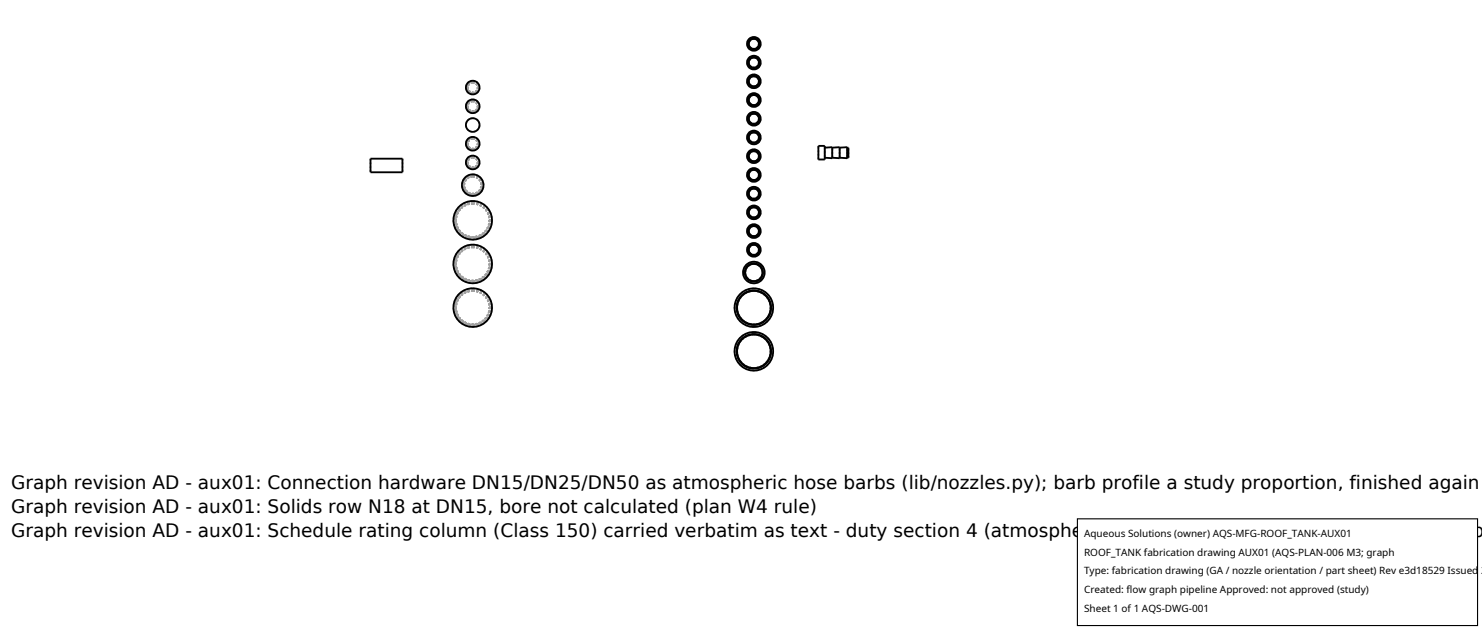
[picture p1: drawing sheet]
<svg xmlns="http://www.w3.org/2000/svg" width="212mm" height="90mm" viewBox="0 0 212 90" stroke-linecap="round" stroke-linejoin="round" font-family="sans-serif">
<g fill="none" stroke="#a0a0a0" stroke-width=".26" stroke-dasharray=".3 .3" stroke-linecap="butt">
<path d="M67.5 14.2l.4 .1 .3 .2 .2 .4 .1 .3-.3 .7-.4 .2-.3 .1-.4-.1-.3-.3-.3-.7 .3-.6 .7-.3M67.5 14.5l.5 .2 .2 .5-.2 .5-.5 .2-.5-.2-.2-.5 .2-.5 .5-.2M67.5 14.4l.6 .2 .2 .6-.2 .5-.6 .3-.6-.3-.2-.6 .3-.5 .5-.2M67.5 19.6h.4l.3 .2 .3 .7-.1 .4-.2 .3-.3 .2-.4 .1-.3-.1-.4-.2-.3-.6 .1-.4 .2-.4 .4-.2h.3M67.5 19.8l.5 .2 .2 .5-.2 .5-.5 .2-.5-.2-.2-.5 .2-.5 .5-.2M67.5 19.7l.6 .3 .2 .5-.2 .6-.6 .2-.5-.2-.3-.5 .2-.6 .6-.3M67.5 16.9l.4 .1 .3 .2 .2 .3 .1 .4-.3 .7-.4 .2h-.3l-.7-.3-.2-.3-.1-.4 .3-.6 .7-.3M67.5 11.5l.4 .1 .3 .2 .2 .4 .1 .3-.1 .4-.2 .3-.7 .3-.7-.3-.2-.3-.1-.4 .3-.7 .4-.2 .3-.1M67.5 11.8l.5 .2 .2 .5-.2 .5-.5 .2-.5-.2-.2-.5 .2-.5 .5-.2M67.5 11.7l.6 .3 .2 .5-.2 .6-.6 .2-.6-.2-.2-.6 .3-.6 .5-.2M107.7 5.3l-.7 .3-.3 .6 .1 .4 .2 .3 .3 .2 .3 .1h.4l.4-.3 .2-.6v-.4l-.2-.3-.3-.2-.4-.1M107.7 5.5l-.5 .3-.3 .5 .2 .5 .5 .2 .6-.2 .2-.5-.2-.5-.5-.3"/>
<path d="M107.7 5.5l-.6 .2-.2 .5 .2 .6 .6 .3 .5-.3 .3-.5-.3-.6-.5-.2M107.7 18.7l-.7 .2-.2 .3-.1 .4 .1 .4 .2 .3 .3 .2 .4 .1 .3-.1 .4-.2 .2-.7v-.3l-.2-.4-.4-.2h-.3M107.7 18.9l-.5 .2-.3 .5 .2 .5 .5 .3 .6-.2 .2-.5-.2-.6-.5-.2M107.7 18.8l-.6 .3-.2 .5 .2 .6 .6 .2 .5-.2 .3-.5-.3-.6-.5-.3M107.7 16l-.7 .3-.3 .6 .1 .4 .2 .3 .3 .2 .3 .1h.4l.3-.2 .3-.3v-.4v-.4l-.2-.3-.3-.2-.4-.1M107.7 16.2l-.5 .3-.3 .4 .2 .5 .5 .3 .6-.2 .2-.5-.2-.5-.5-.3M107.7 16.2l-.6 .2-.2 .5 .2 .6 .6 .2 .5-.2 .3-.5-.3-.6-.5-.2M107.7 13.3l-.7 .3-.3 .6 .1 .4 .2 .3 .3 .3 .3 .1 .4-.1 .3-.2 .3-.3v-.4v-.4l-.2-.3-.3-.2-.4-.1M107.7 13.6l-.5 .2-.3 .5 .2 .5 .6 .2 .5-.2 .2-.5-.2-.5-.5-.2M107.7 13.5l-.6 .2-.2 .6 .2 .5 .6 .3 .6-.3 .2-.5-.3-.6-.5-.2M107.7 10.6l-.7 .3-.3 .7 .1 .3 .2 .4 .3 .2 .3 .1 .7-.3 .2-.3 .1-.4v-.3l-.2-.4-.4-.2-.3-.1M107.7 10.9l-.5 .2-.3 .5 .2 .5 .6 .2 .4-.2 .3-.5-.2-.5-.5-.2"/>
<path d="M107.7 10.8l-.6 .3-.2 .5 .2 .6 .6 .2 .5-.2 .3-.6-.3-.6-.5-.2M107.7 8l-.7 .2-.3 .7 .1 .4 .2 .3 .3 .2 .4 .1 .3-.1 .4-.2 .2-.6v-.4l-.2-.3-.4-.3h-.3M107.7 8.2l-.5 .2-.3 .5 .2 .5 .5 .3 .6-.3 .2-.4-.2-.6-.5-.2M107.7 8.1l-.6 .3-.2 .5 .2 .6 .6 .2 .5-.2 .3-.5-.3-.6-.5-.3M52.9 22.7v1.9M57.5 22.7v1.9M67.5 24.9l.6 .1 .5 .3 .3 .5 .2 .6-.1 .6-.3 .5-.5 .3-.6 .2-.6-.1-.5-.3-.4-.6-.1-.5 .1-.7 .3-.5 .5-.3 .6-.1M67.5 25.2l.5 .1 .4 .3 .2 .4 .1 .4v.5l-.3 .4-.4 .3-.5 .1-.5-.1-.3-.3-.3-.4-.1-.4 .1-.5 .2-.4 .4-.3 .5-.1M67.5 25.1l.5 .1 .4 .3 .3 .5 .1 .4-.1 .5-.3 .4-.4 .3-.5 .1-.5-.1-.4-.2-.3-.5-.1-.4 .1-.5 .3-.4 .4-.3 .5-.2M67.5 28.7l1.1 .2 .8 .6 .7 .9 .2 1-.2 1.1-.6 .9-.9 .6-1 .2-1.1-.2-.9-.6-.6-.8-.2-1.1 .1-1 .6-1 1-.6 1-.2M67.5 29.1l.9 .1 .8 .6 .5 .7 .2 1-.2 .9-.5 .7-.7 .5-.9 .3-1-.2-.8-.5-.5-.8-.2-.9 .2-.9 .5-.8 .8-.6 .9-.1M67.5 29l1 .2 .7 .5 .6 .8 .2 .9-.2 1-.5 .8-.8 .5-1 .2-.9-.1-.8-.6-.5-.8-.2-.9 .1-1 .6-.8 .8-.5 .9-.2"/>
<path d="M67.5 22.2l.4 .1 .3 .2 .2 .4 .1 .3-.1 .4-.2 .3-.7 .3-.4-.1-.3-.3-.3-.6 .3-.7 .4-.2 .3-.1M67.5 22.5l.5 .2 .2 .5-.2 .5-.5 .2-.5-.2-.2-.5 .2-.5 .5-.2M67.5 22.4l.6 .2 .2 .6-.2 .5-.6 .3-.5-.2-.3-.6 .2-.5 .6-.3M67.5 34.9l1.1 .2 .8 .6 .7 .9 .2 1.1-.2 1.1-.6 .8-.9 .6-1 .2-1-.1-1-.6-.6-.9-.2-1 .1-1.1 .6-.9 1-.7 1-.2M67.5 35.3l.9 .2 .8 .5 .5 .8 .2 .9-.2 .9-.5 .8-.7 .5-.9 .2-1-.2-.8-.5-.5-.8-.2-.9 .2-.9 .5-.8 .8-.5 .9-.2M67.5 35.2l1 .2 .8 .6 .5 .9 .2 .9-.2 .9-.6 .8-.8 .5-.9 .2-1-.3-.8-.5-.5-.8-.1-1 .2-.9 .5-.8 .8-.5 .9-.2M107.7 37.4l-.6 .1-.5 .3-.3 .5-.2 .6 .1 .6 .3 .4 .5 .4 .6 .2 .6-.1 .5-.4 .4-.4 .1-.6-.1-.7-.3-.5-.5-.3-.6-.1M107.7 37.7l-.5 .1-.4 .2-.3 .4-.1 .5 .1 .4 .3 .5 .4 .3h.5h.4l.5-.3 .2-.4 .1-.5-.1-.5-.3-.4-.4-.2-.4-.1M107.7 37.6l-.5 .1-.4 .3-.3 .4-.1 .5 .1 .5 .2 .4 .4 .3 .5 .1 .5-.1 .4-.2 .3-.4 .2-.5-.1-.5-.3-.5-.4-.3-.5-.1M107.7 34.7l-.7 .3-.3 .6 .1 .4 .2 .3 .3 .3h.3h.4l.3-.2 .3-.3v-.4l-.2-.7-.3-.2-.4-.1M107.7 35l-.5 .2-.3 .5 .2 .5 .6 .2 .4-.2 .3-.5-.2-.5-.5-.2M107.7 34.9l-.6 .2-.2 .6 .2 .5 .6 .3 .5-.3 .3-.5-.3-.6-.5-.2"/>
<path d="M107.7 32l-.7 .3-.3 .7 .1 .3 .2 .4 .3 .2 .3 .1 .7-.3 .2-.3 .1-.4v-.4l-.2-.3-.4-.2-.3-.1M107.7 32.3l-.5 .2-.3 .5 .2 .5 .5 .2 .6-.2 .2-.5-.2-.5-.5-.2M107.7 32.2l-.6 .2-.2 .6 .2 .5 .6 .3 .5-.2 .3-.6-.2-.5-.6-.3M107.7 29.4l-.7 .2-.2 .3-.1 .4 .1 .4 .2 .3 .3 .2 .4 .1 .3-.1 .4-.2 .2-.7v-.3l-.2-.4-.3-.2h-.4M107.7 29.6l-.5 .2-.3 .5 .2 .5 .5 .2 .6-.2 .2-.4-.2-.6-.5-.2M107.7 29.5l-.6 .3-.2 .5 .2 .6 .6 .2 .5-.2 .3-.5-.3-.6-.5-.3M107.7 26.7l-.7 .3-.3 .6 .1 .4 .2 .3 .3 .2 .3 .1h.4l.3-.2 .3-.3v-.4v-.4l-.2-.3-.3-.2-.4-.1M107.7 26.9l-.5 .2-.3 .5 .2 .5 .5 .3 .6-.2 .2-.5-.2-.6-.5-.2M107.7 26.9l-.6 .2-.2 .5 .2 .6 .6 .2 .5-.2 .3-.5-.3-.6-.5-.2M107.7 24l-.7 .3-.3 .6 .1 .4 .2 .3 .3 .3 .3 .1 .4-.1 .3-.2 .3-.3v-.4v-.4l-.2-.3-.3-.2-.4-.1M107.7 24.3l-.5 .2-.3 .5 .2 .5 .6 .2 .5-.2 .2-.5-.2-.5-.5-.2M107.7 24.2l-.6 .2-.2 .6 .2 .5 .6 .3 .6-.3 .2-.5-.3-.6-.5-.2"/>
<path d="M107.7 21.3l-.7 .3-.3 .7 .2 .6 .4 .3 .3 .1 .7-.3 .2-.3 .1-.4v-.3l-.2-.4-.4-.2-.3-.1M107.7 21.6l-.5 .2-.3 .5 .2 .5 .5 .2 .5-.2 .3-.5-.2-.5-.5-.2M107.7 21.5l-.6 .3-.2 .5 .2 .6 .6 .2 .5-.2 .3-.6-.3-.6-.5-.2M116.9 22.8v-2M117.8 22.8v-2M117.8 21.1v1.4M117.8 22.5v-1.4M118.9 22.6v-1.6M118.9 21.1v1.4M118.9 22.5v-1.4M119.9 22.6v-1.6M119.9 21.1v1.4"/>
<path d="M119.9 22.5v-1.4M121 22.6v-1.6M121 21.1v1.4M121 22.5v-1.4M121.2 22.5v-1.4M67.5 41.2l1.1 .2 .8 .5 .7 1 .2 1-.2 1.1-.6 .9-.9 .6-1.1 .2-1.1-.2-.8-.6-.6-.9-.2-1 .1-1.1 .6-.9 1-.6 1-.2M67.5 41.5l.9 .2 .8 .5 .5 .8 .2 .9-.2 1-.5 .7-.7 .5-1 .2-.9-.2-.8-.5-.5-.8-.2-.8 .2-1 .5-.8 .8-.5 .9-.2M67.5 41.5l.9 .1 .9 .6 .5 .8 .2 1-.2 .9-.6 .8-.9 .5-.8 .2-1-.2-.8-.6-.5-.7-.1-1 .1-.9 .6-.8 .8-.6 .9-.1M107.7 47.4l-1.1 .2-.8 .6-.6 .9-.3 1 .2 1.1 .6 .9 .9 .6 1 .2 1.1-.2 .9-.5 .6-.9 .2-1.1-.2-1-.6-1-.9-.6-1-.2M107.7 47.8l-.9 .1-.8 .6-.5 .7-.2 .9 .2 1 .4 .7 .8 .6 .9 .2 1-.2 .7-.5 .5-.7 .3-1-.2-.9-.5-.8-.8-.6-.9-.1M107.7 47.7l-1 .2-.8 .5-.5 .8-.2 1 .2 .9 .5 .8 .8 .5 .9 .2 1-.1 .8-.6 .5-.8 .2-.9-.1-1-.6-.8-.8-.5-.9-.2M107.7 41.2l-1 .2-.9 .5-.7 1-.2 1 .2 1 .6 .9 .8 .6 1.1 .3 1-.2 1-.6 .6-.9 .2-1-.2-1.1-.6-.9-.8-.6-1.1-.2"/>
<path d="M107.7 41.5l-1 .2-.7 .5-.5 .8-.2 .9 .2 1 .4 .7 .8 .5 .9 .2 1-.1 .7-.5 .6-.8 .2-.9-.2-1-.5-.7-.8-.6-.9-.2M107.7 41.5l-.9 .1-.9 .6-.5 .8-.2 .9 .2 .9 .5 .8 .8 .6 .9 .2 1-.2 .8-.5 .5-.8 .2-.9-.1-1-.6-.8-.8-.6-.9-.1"/>
</g>
<g fill="none" stroke="#000" stroke-width=".26">
<path d="M52.9 22.7h4.6v1.9h-4.6zM116.9 20.8h.9v2h-.9zM117.8 21.1l1.1-.1v1.6l-1.1-.1M118.9 21.1l1-.1v1.6l-1-.1M119.9 21.1l1.1-.1v1.6l-1.1-.1M121 21.1h.2v1.4h-.2"/>
<circle cx="67.5" cy="17.9" r=".97"/>
<circle cx="67.5" cy="12.5" r=".97"/>
<circle cx="67.5" cy="15.2" r=".97"/>
<circle cx="107.7" cy="19.6" r=".97"/>
<circle cx="107.7" cy="6.3" r=".72"/>
<circle cx="107.7" cy="8.9" r=".97"/>
<circle cx="107.7" cy="8.9" r=".79"/>
<circle cx="107.7" cy="14.3" r=".79"/>
<circle cx="107.7" cy="17" r=".97"/>
<circle cx="107.7" cy="17" r=".79"/>
<circle cx="107.7" cy="14.3" r=".97"/>
<circle cx="107.7" cy="19.6" r=".79"/>
<circle cx="107.7" cy="6.3" r=".97"/>
<circle cx="107.7" cy="11.6" r=".97"/>
<circle cx="107.7" cy="11.6" r=".79"/>
<circle cx="107.7" cy="19.6" r=".72"/>
<circle cx="107.7" cy="8.9" r=".72"/>
<circle cx="107.7" cy="14.3" r=".72"/>
<circle cx="107.7" cy="6.3" r=".79"/>
<circle cx="107.7" cy="17" r=".72"/>
<circle cx="107.7" cy="11.6" r=".72"/>
<circle cx="67.5" cy="31.5" r="2.75"/>
<circle cx="67.5" cy="20.5" r=".97"/>
<circle cx="67.5" cy="26.4" r="1.54"/>
<circle cx="67.5" cy="23.2" r=".97"/>
<circle cx="67.5" cy="37.7" r="2.75"/>
<circle cx="107.7" cy="33" r=".97"/>
<circle cx="107.7" cy="30.3" r=".97"/>
<circle cx="107.7" cy="33" r=".79"/>
<circle cx="107.7" cy="30.3" r=".79"/>
<circle cx="107.7" cy="33" r=".72"/>
<circle cx="107.7" cy="38.9" r="1.54"/>
<circle cx="107.7" cy="27.7" r=".72"/>
<circle cx="107.7" cy="35.7" r=".72"/>
<circle cx="107.7" cy="35.7" r=".79"/>
<circle cx="107.7" cy="25" r=".97"/>
<circle cx="107.7" cy="38.9" r="1.3"/>
<circle cx="107.7" cy="22.3" r=".72"/>
<circle cx="107.7" cy="27.7" r=".97"/>
<circle cx="107.7" cy="25" r=".72"/>
<circle cx="107.7" cy="38.9" r="1.23"/>
<circle cx="107.7" cy="30.3" r=".72"/>
<circle cx="107.7" cy="27.7" r=".79"/>
<circle cx="107.7" cy="22.3" r=".79"/>
<circle cx="107.7" cy="22.3" r=".97"/>
<circle cx="107.7" cy="35.7" r=".97"/>
<circle cx="107.7" cy="25" r=".79"/>
<circle cx="67.5" cy="43.9" r="2.75"/>
<circle cx="107.7" cy="43.9" r="2.39"/>
<circle cx="107.7" cy="43.9" r="2.75"/>
<circle cx="107.7" cy="50.2" r="2.75"/>
<circle cx="107.7" cy="50.2" r="2.46"/>
<circle cx="107.7" cy="43.9" r="2.46"/>
<circle cx="107.7" cy="50.2" r="2.39"/>
</g>
<path d="M153.9 74.1h57.1v15.2h-57.1z" fill="#fff" stroke="#000" stroke-width=".16"/>
<g font-size="2.6">
<text x="1.6" y="69.8">Graph revision AD - aux01: Connection hardware DN15/DN25/DN50 as atmospheric hose barbs (lib/nozzles.py); barb profile a study proportion, finished again</text>
<text x="1.6" y="73.3">Graph revision AD - aux01: Solids row N18 at DN15, bore not calculated (plan W4 rule)</text>
<text x="1.6" y="76.7">Graph revision AD - aux01: Schedule rating column (Class 150) carried verbatim as text - duty section 4 (atmospheric tube or hose; W4 110 percent rule: no p</text>
</g>
<g font-size="1.4">
<text x="154.8" y="76.6">Aqueous Solutions (owner) AQS-MFG-ROOF_TANK-AUX01</text>
<text x="154.8" y="79.3">ROOF_TANK fabrication drawing AUX01 (AQS-PLAN-006 M3; graph</text>
<text x="154.8" y="82">Type: fabrication drawing (GA / nozzle orientation / part sheet) Rev e3d18529 Issued 2</text>
<text x="154.8" y="84.7">Created: flow graph pipeline Approved: not approved (study)</text>
<text x="154.8" y="87.4">Sheet 1 of 1 AQS-DWG-001</text>
</g>
</svg>
